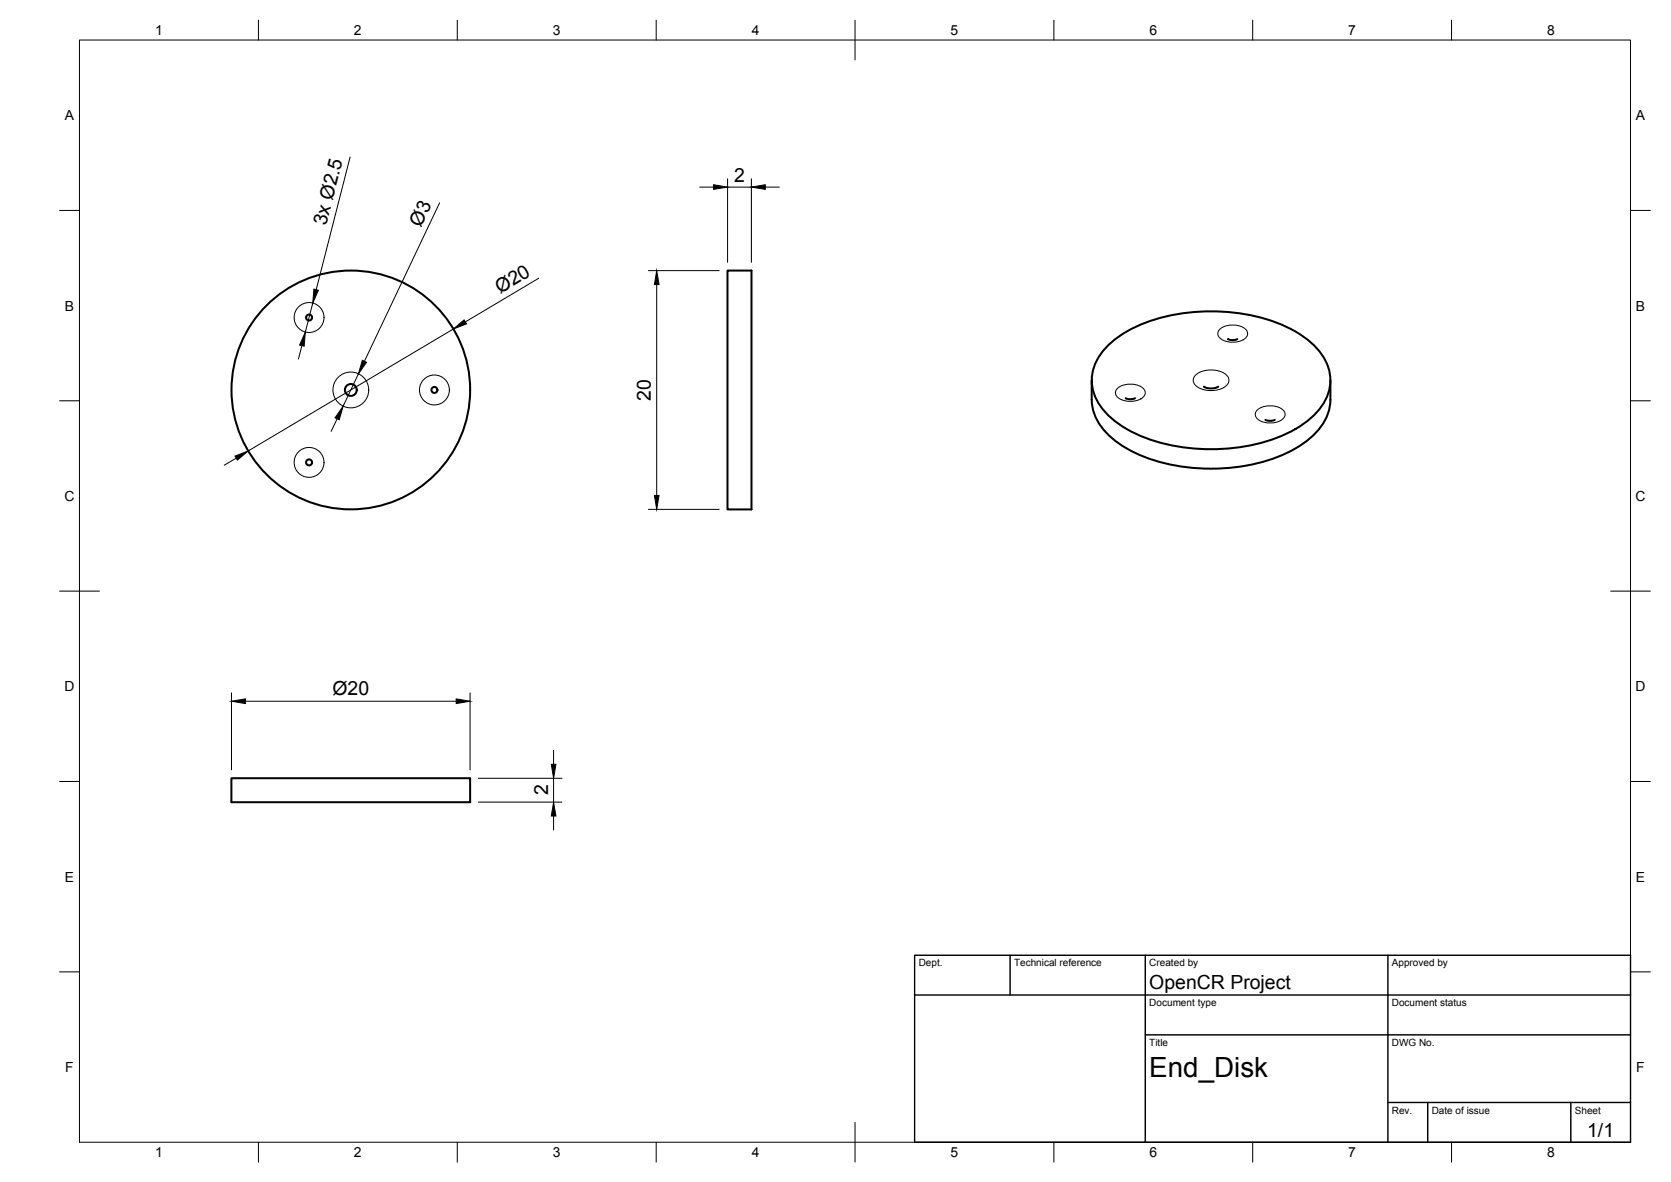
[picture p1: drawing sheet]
<svg xmlns="http://www.w3.org/2000/svg" width="420mm" height="297mm" viewBox="0 0 420 297" stroke-linecap="round" stroke-linejoin="round" font-family="sans-serif">
<!-- layer: Visible Narrow -->
<g fill="none" stroke="#000" stroke-width=".25">
<path d="M281 97.6a5.2 5.2 0 0 1 6.8 .4 1.82 1.82 0 0 1-1.5 2.5 5.2 5.2 0 0 1-5.6-1.1 1.42 1.42 0 0 1 .3-1.8zM300.8 94.1a6.4 6.4 0 0 1 7.9 .5 1.88 1.88 0 0 1-1 2.8 6.4 6.4 0 0 1-7.4-.9 1.69 1.69 0 0 1 .5-2.4zM306.8 82.7a5.2 5.2 0 0 1 6.7 .4 1.82 1.82 0 0 1-1.5 2.5 5.2 5.2 0 0 1-5.6-1.1 1.42 1.42 0 0 1 .4-1.8zM316.2 103a5.2 5.2 0 0 1 6.7 .4 1.82 1.82 0 0 1-1.5 2.5 5.2 5.2 0 0 1-5.6-1.1 1.42 1.42 0 0 1 .4-1.8z"/>
<circle cx="77.7" cy="79.8" r="3.8"/>
<circle cx="88.2" cy="98" r="4.5"/>
<circle cx="109.2" cy="98" r="3.8"/>
<circle cx="77.7" cy="116.2" r="3.8"/>
</g>
<!-- layer: Visible -->
<g fill="none" stroke="#000" stroke-width=".51">
<path d="M182.9 68h6.1v60h-6.1zM274.5 95.6a18 18 0 0 0 .9 9 19.3 19.3 0 0 0 9.6 9 47.8 47.8 0 0 0 39 0 19.3 19.3 0 0 0 9.6-9 17.7 17.7 0 0 0 .9-9M278.6 86.8a34.6 34.6 0 0 1 20.5-8.3 46 46 0 0 1 26.6 4.8 16.3 16.3 0 0 1 8.6 10.2 11.7 11.7 0 0 1-3.9 10.8 34.6 34.6 0 0 1-20.4 8.3 46 46 0 0 1-26.7-4.8 16.3 16.3 0 0 1-8.6-10.1 11.7 11.7 0 0 1 3.9-10.9zM302.7 97.2l.9 .3 .9 .1 1-.1 .8-.3M308.8 85.2l1.1 .3 1.2-.3M283 100.1l.9 .2 1.5-.2M318.2 105.5l.8 .3 1.5-.3M58.2 195.6h60v6h-60z"/>
<circle cx="77.7" cy="79.8" r=".75"/>
<circle cx="88.2" cy="98" r="30"/>
<circle cx="88.2" cy="98" r="1.49"/>
<circle cx="109.2" cy="98" r=".75"/>
<circle cx="77.7" cy="116.2" r=".75"/>
</g>
<!-- layer: BORDER -->
<g fill="none" stroke="#000" stroke-width=".25">
<path d="M20 10.1h390v276.9h-390zM65 5.1v5M115 5.1v5M165 5.1v5M215 5.1v10M265 5.1v5M315 5.1v5M365 5.1v5M15 52.9h5M410 52.9h5M15 100.7h5M410 100.7h5"/>
<path d="M15 148.6h10M405 148.6h10M15 196.4h5M410 196.4h5M15 244.2h5M410 244.2h5M65 287v5M115 287v5M165 287v5M215 282.1v9.9M265 287v5M315 287v5"/>
<path d="M365 287v5"/>
</g>
<!-- layer: TITLEBLOCK -->
<path d="M230 240.1h180v46.9h-180zM230 250h180M254 240.1v9.9M288 240.1v46.9M349 240.1v46.9M288 260.1h122M349 277.1h61M359 277.1v9.9M395 277.1v9.9" fill="none" stroke="#000" stroke-width=".36"/>
<!-- layer: FD_Dimensions -->
<g fill="none" stroke="#000" stroke-width=".25">
<path d="M88 39.5l-8.5 33.3M110.5 51l-18.9 39.8M175.9 47h3.5M182.9 44.9v21M182.9 47h6M188.9 44.9v21M192.4 47h3.5M78.6 76.2l-1.8 7.3M135.5 69.9l-18.5 11M163 68h17.8M165.1 71.5v53M75.9 86.9l-.9 3.3"/>
<path d="M90.1 93.9l-3.8 8.2M114 82.7l-51.6 30.6M59.4 115.1l-3 1.8M84.8 105.2l-1.5 3.2M163 128h17.8M58.2 174.1v19.4M61.7 176.2h53M118.2 174.1v19.4M120.3 195.6h21M139.2 188.6v3.5M139.2 195.6v6M120.3 201.6h21"/>
<path d="M139.2 205.1v3.5"/>
</g>
<g fill="#000" stroke="#000" stroke-width=".25">
<path d="M179.4 46.4l3.5 .6-3.5 .6zM188.9 47l3.5-.6v1.2zM78.9 72.7l1.2 .2-1.5 3.3zM165.1 68l.6 3.5h-1.2zM76.8 83.5l-.3 3.5-1.2-.3zM91.1 90.5l1.1 .5-2.1 2.9zM114 82.7l2.7-2.3 .6 1zM59.1 114.6l3.3-1.3-2.7 2.3zM86.3 102.1l-1 3.4-1.1-.5zM164.5 124.5h1.2l-.6 3.5zM58.2 176.2l3.5-.6v1.2zM114.7 175.6l3.5 .6-3.5 .6z"/>
<path d="M138.6 192.1h1.2l-.6 3.5zM139.2 201.6l.6 3.5h-1.2z"/>
</g>
<text font-size="7" x="289" y="270.6">End_Disk</text>
<g font-size="4.9">
<text x="184.6" y="45.6">2</text>
<text x="82" y="56.8" transform="rotate(-76 82 56.8)">3x Ø2.5</text>
<text x="105.8" y="57.3" transform="rotate(-65 105.8 57.3)">Ø3</text>
<text x="125.7" y="73.9" transform="rotate(-31 125.7 73.9)">Ø20</text>
<text x="163.7" y="100.7" transform="rotate(-90 163.7 100.7)">20</text>
<text x="83.6" y="174.7">Ø20</text>
<text x="137.8" y="199.9" transform="rotate(-90 137.8 199.9)">2</text>
<text x="289" y="248.5">OpenCR Project</text>
<text x="399.1" y="285.7">1/1</text>
</g>
<g font-size="3.5">
<text x="39" y="8.8">1</text>
<text x="89" y="8.8">2</text>
<text x="139" y="8.8">3</text>
<text x="189" y="8.8">4</text>
<text x="239" y="8.8">5</text>
<text x="289" y="8.8">6</text>
<text x="339" y="8.8">7</text>
<text x="389" y="8.8">8</text>
<text x="16.3" y="30.2">A</text>
<text x="411.3" y="30.2">A</text>
<text x="16.3" y="78">B</text>
<text x="411.3" y="78">B</text>
<text x="16.2" y="125.9">C</text>
<text x="411.2" y="125.9">C</text>
<text x="16.2" y="173.7">D</text>
<text x="411.2" y="173.7">D</text>
<text x="16.3" y="221.6">E</text>
<text x="411.3" y="221.6">E</text>
<text x="16.4" y="269.4">F</text>
<text x="411.4" y="269.4">F</text>
<text x="39" y="290.8">1</text>
<text x="89" y="290.8">2</text>
<text x="139" y="290.8">3</text>
<text x="189" y="290.8">4</text>
<text x="239" y="290.8">5</text>
<text x="289" y="290.8">6</text>
<text x="339" y="290.8">7</text>
<text x="389" y="290.8">8</text>
</g>
<g font-size="2.5">
<text x="231" y="242.9">Dept.</text>
<text x="255" y="242.9">Technical reference</text>
<text x="289" y="242.9">Created by</text>
<text x="350" y="242.9">Approved by</text>
<text x="289" y="252.8">Document type</text>
<text x="350" y="252.8">Document status</text>
<text x="289" y="262.9">Title</text>
<text x="350" y="262.9">DWG No.</text>
<text x="350" y="279.9">Rev.</text>
<text x="360" y="279.9">Date of issue</text>
<text x="396" y="279.9">Sheet</text>
</g>
</svg>
